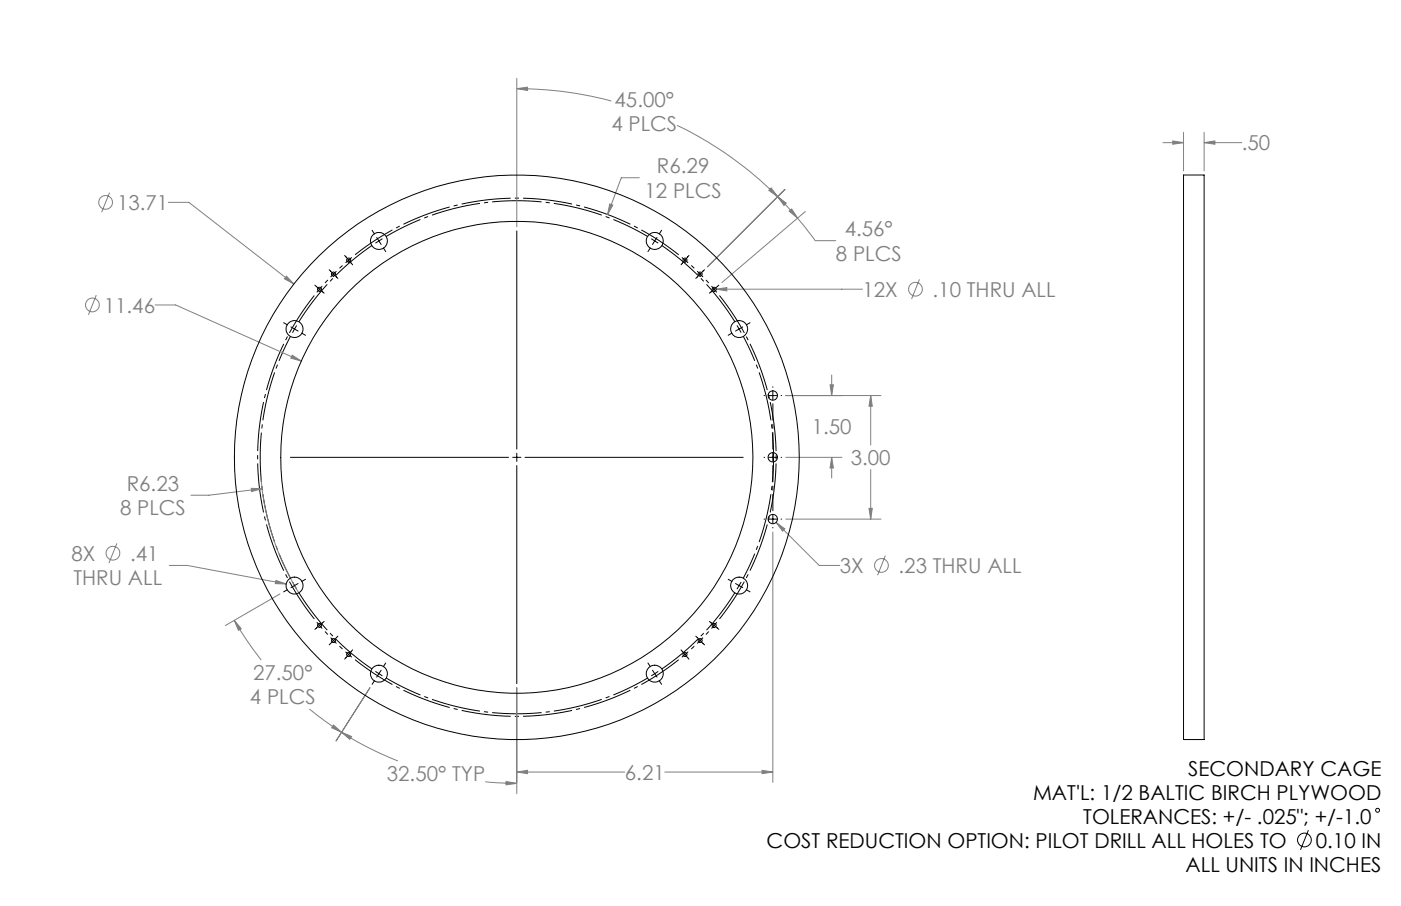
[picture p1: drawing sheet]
<svg xmlns="http://www.w3.org/2000/svg" width="432mm" height="279mm" viewBox="0 0 432 279" stroke-linecap="round" stroke-linejoin="round" font-family="sans-serif">
<g fill="none" stroke="#808080" stroke-width=".31">
<path d="M159.3 27.3l3.3-.4v1zM159.3 27.3a111.8 111.8 0 0 1 29.1 3.9M159.3 24.2v45.8M208.7 38.7a112.8 112.8 0 0 1 31 21.9M33.8 59.4l-2.5 6M197.1 54.8h-5.6l-4.2 11.4M237.7 58l2 2.6-2.7-1.9zM241.9 58.4l-23.9 23.9M358.4 44h6.4M361.5 43.5l3.3 .5-3.3 .5zM364.8 40.8v11.9M371.1 44l3.3-.5v1z"/>
<path d="M371.1 40.8v11.9M371.1 44h11.6M51.9 62.4h6.3l32.4 25.2M187.9 62.9l1 .4-1.6 2.9zM239.7 60.6l2.6 2.1-.7 .7zM239.7 60.6l6.1 6.7M243.2 65.1l.8-.6 1.8 2.8zM245.8 67.3l5.4 6.9h6.4M248.2 65.2l-25.7 21.9M29.7 91l-2.4 6.1M47.8 94.1h6.4l38.7 17.2M88.3 85.2l2.3 2.4-2.9-1.6z"/>
<path d="M220.7 89.2l3.3-.5v1zM220.7 89.2h45.1M283.4 86.1l-2.4 6.1M90.1 109.5l2.8 1.8-3.3-.8zM255.8 118.7h1.1l-.6 3.3zM256.3 115.6v6.4M242.2 122h29.3M268.4 122v15.2M268.4 122l.5 3.3h-1.1zM77.4 150.6l3.4 .1-3.3 .9zM80.4 147.5a80 80 0 0 0 11.7 35.3M80.8 150.7l-16.4 2h-5.6"/>
<path d="M242.2 141h17.3M256.3 141v6.4M256.3 141l.6 3.3h-1.1zM267.8 156.8h1.1l-.5 3.3zM268.4 144.8v15.3M36 167.6l-2.4 6M52.2 174.4h5.5l30.5 5.7M85.1 179l3.1 1.1-3.4-.1zM238.2 164.1v77.2M239.2 161.1l2.7 2-.7 .7zM239.2 161.1l13.3 13.3h6.3M242.2 160.1h29.3"/>
<path d="M272.9 171.3l-2.4 6.1M72.2 191.3l2.1 2.6-.8 .5zM72.2 191.3l3.9 6.3 4.4 5.9M86.3 183.2l-16.8 9.7M95.4 218.7l4.8 3.7 5.1 3.4M114 212.1l-10.4 16.4M159.3 212.1v32.7M102.8 223.6l2.5 2.2-3.1-1.4zM105.3 225.8l3 1.3-.5 .9zM105.3 225.8l7.8 4.5 9.5 4.4M159.3 238.1l3.3-.5v1zM159.3 238.1h33.3"/>
<path d="M204.9 238.1h33.3M234.9 237.6l3.3 .5-3.3 .5zM149.5 241.1l9.8 .5M156 241l3.3 .6-3.3 .4z"/>
<circle cx="32.6" cy="62.4" r="2.13"/>
<circle cx="28.5" cy="94" r="2.11"/>
<circle cx="282.2" cy="89.2" r="2.11"/>
<circle cx="34.8" cy="170.6" r="2.13"/>
<circle cx="271.7" cy="174.4" r="2.12"/>
</g>
<g fill="none" stroke="#000" stroke-width=".31">
<path d="M106.2 78.8l1.3 1.4M108.4 79.4l-.9 .8M114.7 71l.7 1.2M116.1 73.2l.7 1.1M116.8 74.3l.7 1.1M116.8 74.3l-1.1 .7M117.9 73.6l-1.1 .7M118.1 76.4l.8 1.2M159.3 71.2v67.3M200.4 76.4l-.7 1.2M200.7 73.6l1.1 .7M201.8 74.3l-.7 1.1"/>
<path d="M201.8 74.3l1 .7M202.5 73.2l-.7 1.1M203.9 71l-.7 1.2M210.1 79.4l1 .8M212.3 78.8l-1.2 1.4M87.4 99.5l1.2 .7M97 87.9l1.5 1.3M98.5 89.2l-.9 1M98.5 89.2l1.4 1.2M99.3 88.2l-.8 1M101.5 83.2l2.6 2.7M103.7 83.6l-1.8 1.8"/>
<path d="M107.5 80.2l-1 .8M107.5 80.2l1.2 1.5M211.1 80.2l1 .8M211.1 80.2l-1.2 1.5M214.9 83.6l.9 .9M215.8 84.5l-1.3 1.4M215.8 84.5l.9 .9M217.1 83.2l-1.3 1.3M219.3 88.2l.8 1M220.1 89.2l-1.4 1.2M220.1 89.2l.8 1M221.5 87.9l-1.4 1.3"/>
<path d="M231.2 99.5l-1.2 .7M89.7 100.8l2.2 1.3M91.4 100.4l-1.3 2.2M93 102.7l1.2 .7M225.6 102.7l-1.2 .7M227.2 100.4l.6 1.1M227.8 101.5l.6 1.1M227.8 101.5l-1.1 .6M228.9 100.8l-1.1 .7M238.2 119.3v.2M159.3 139.8v2.5M235.5 122h.2"/>
<path d="M236.9 122h2.6M238.2 120.7v2.6M238.2 139.8v2.5M240.7 122h.2M89.5 141h67.2M158 141h2.5M159.3 143.6v67.2M161.8 141h67.3M235.5 141h.2M236.9 141h2.6M238.2 158.8v2.6M240.7 141h.2"/>
<path d="M90.1 179.5l1.3 2.2M91.9 180l-2.2 1.2M94.2 178.6l-1.2 .7M224.4 178.6l1.2 .7M226.7 180l1.1 .6M228.4 179.5l-.6 1.1M235.5 160.1h.2M236.9 160.1h2.6M238.2 162.6v.2M240.7 160.1h.2M88.6 181.9l-1.2 .6M97.6 191.9l.9 1"/>
<path d="M98.5 192.9l.8 .9M98.5 192.9l-1.5 1.2M99.9 191.6l-1.4 1.3M101.9 196.6l1.8 1.8M104.1 196.2l-2.6 2.7M214.5 196.2l1.3 1.3M215.8 197.5l1.3 1.4M215.8 197.5l-.9 .9M216.7 196.6l-.9 .9M218.7 191.6l1.4 1.3M220.1 192.9l1.4 1.2M220.1 192.9l-.8 .9"/>
<path d="M220.9 191.9l-.8 1M227.8 180.6l-.6 1.1M227.8 180.6l1.1 .6M230 181.9l1.2 .6M106.5 201l1 .8M107.5 201.8l.9 .9M107.5 201.8l-1.3 1.5M108.7 200.4l-1.2 1.4M115.4 209.9l-.7 1.1M115.7 207l1.1 .8M116.8 207.8l-.7 1M116.8 207.8l1.1 .6"/>
<path d="M117.5 206.7l-.7 1.1M118.9 204.5l-.8 1.1M199.7 204.5l.7 1.1M201.1 206.7l.7 1.1M201.8 207.8l.7 1M201.8 207.8l-1.1 .6M202.8 207l-1 .8M203.2 209.9l.7 1.1M209.9 200.4l1.2 1.4M211.1 201.8l-1 .9M211.1 201.8l1.2 1.5M212.1 201l-1 .8"/>
<path d="M403.3 256l-2.5 6.1"/>
<circle cx="402" cy="259" r="2.11"/>
<circle cx="424.6" cy="249.9" r=".61"/>
</g>
<path d="M114.7 75.7a79.1 79.1 0 0 0-22.6 23.6M226.5 99.3a79.1 79.1 0 0 0-22.6-23.6M92.1 182.7a79.1 79.1 0 0 0 22.6 23.6M203.9 206.3a79.1 79.1 0 0 0 22.6-23.6" fill="none" stroke="#000" stroke-width=".31" stroke-dasharray="15.2 1.3 1.3 1.3" stroke-dashoffset=".7" stroke-linecap="butt"/>
<path d="M89.6 103.7a79.1 79.1 0 0 0 0 74.6M229.1 178.3a79.1 79.1 0 0 0 0-74.6" fill="none" stroke="#000" stroke-width=".31" stroke-dasharray="15.2 1.3 1.3 1.3" stroke-dashoffset="6.8" stroke-linecap="butt"/>
<path d="M199.7 73a79.1 79.1 0 0 0-80.7 0M119 209.1a79.1 79.1 0 0 0 80.7 0" fill="none" stroke="#000" stroke-width=".31" stroke-dasharray="15.2 1.3 1.3 1.3" stroke-dashoffset="3.4" stroke-linecap="butt"/>
<path d="M101 86.3l-.8 1M105.6 81.9l-1 .8M214 82.7l-1-.8M218.4 87.3l-.8-1M100.2 194.7l.8 1M104.6 199.3l1 .8M217.6 195.7l.8-1M213 200.1l1-.8" fill="none" stroke="#000" stroke-width=".31" stroke-dasharray="15.2 1.3 1.3 1.3" stroke-linecap="butt"/>
<path d="M209.2 78.6a79.9 79.9 0 0 0-99.8 0M96.9 91.1a79.9 79.9 0 0 0 0 99.8M221.7 190.9a79.9 79.9 0 0 0 0-99.8M109.4 203.4a79.9 79.9 0 0 0 99.8 0" fill="none" stroke="#000" stroke-width=".31" stroke-dasharray="15.2 1.3 1.3 1.3" stroke-dashoffset="1.4" stroke-linecap="butt"/>
<path d="M238.2 138.5v-14M238.2 157.5v-14" fill="none" stroke="#000" stroke-width=".31" stroke-dasharray="15.2 1.3 1.3 1.3" stroke-dashoffset="10.2"/>
<path d="M72.2 191.3l2.1 2.6-.8 .5zM102.8 223.6l2.5 2.2-3.1-1.4zM105.3 225.8l3 1.3-.5 .9zM156 241l3.3 .6-3.3 .4zM268.4 122l.5 3.3h-1.1zM267.8 156.8h1.1l-.5 3.3zM256.3 141l.6 3.3h-1.1zM255.8 118.7h1.1l-.6 3.3zM77.4 150.6l.1 1 3.3-.9zM187.9 62.9l-.6 3.3 1.6-2.9zM237.7 58l2 2.6-2.7-1.9zM159.3 27.3l3.3-.4v1zM85.1 179l-.3 1 3.4 .1zM220.7 89.2l3.3 .5v-1zM90.1 109.5l-.5 1 3.3 .8zM88.3 85.2l-.6 .8 2.9 1.6zM239.2 161.1l2 2.7 .7-.7zM234.9 237.6l3.3 .5-3.3 .5zM159.3 238.1l3.3-.5v1zM243.2 65.1l.8-.6 1.8 2.8zM239.7 60.6l2.6 2.1-.7 .7zM371.1 44l3.3-.5v1zM361.5 43.5l3.3 .5-3.3 .5z" fill="#808080"/>
<g fill="none" stroke="#000" stroke-width=".31">
<path d="M364.8 54h6.3v174.1h-6.3z"/>
<circle cx="116.8" cy="74.3" r="2.62"/>
<circle cx="201.8" cy="74.3" r="2.62"/>
<circle cx="98.5" cy="89.2" r=".62"/>
<circle cx="102.8" cy="84.5" r=".63"/>
<circle cx="107.4" cy="80.2" r=".62"/>
<circle cx="211.1" cy="80.2" r=".62"/>
<circle cx="215.8" cy="84.5" r=".63"/>
<circle cx="220.1" cy="89.2" r=".62"/>
<circle cx="90.8" cy="101.5" r="2.62"/>
<circle cx="227.8" cy="101.5" r="2.62"/>
<circle cx="238.2" cy="122" r="1.44"/>
<circle cx="159.3" cy="141" r="87"/>
<circle cx="159.3" cy="141" r="72.8"/>
<circle cx="238.2" cy="141" r="1.44"/>
<circle cx="238.2" cy="160.1" r="1.44"/>
<circle cx="90.8" cy="180.6" r="2.62"/>
<circle cx="98.5" cy="192.9" r=".63"/>
<circle cx="102.8" cy="197.5" r=".63"/>
<circle cx="215.8" cy="197.5" r=".63"/>
<circle cx="220.1" cy="192.9" r=".63"/>
<circle cx="227.8" cy="180.6" r="2.62"/>
<circle cx="107.4" cy="201.8" r=".62"/>
<circle cx="116.8" cy="207.8" r="2.62"/>
<circle cx="201.8" cy="207.8" r="2.62"/>
<circle cx="211.1" cy="201.8" r=".62"/>
</g>
<g font-size="6.3" fill="#808080">
<text x="189.4" y="33">45.00°</text>
<text x="188.4" y="40.5">4 PLCS</text>
<text x="382.7" y="46.4">.50</text>
<text x="202.5" y="53.4">R6.29</text>
<text x="36.1" y="64.8">13.71</text>
<text x="198.7" y="61">12 PLCS</text>
<text x="260.3" y="72.8">4.56°</text>
<text x="257.6" y="80.4">8 PLCS</text>
<text x="265.8" y="91.6">12X</text>
<text x="287.4" y="91.6">.10 THRU ALL</text>
<text x="32" y="96.4">11.46</text>
<text x="250.2" y="133.9">1.50</text>
<text x="262.2" y="143.4">3.00</text>
<text x="39.1" y="151.3">R6.23</text>
<text x="37" y="158.9">8 PLCS</text>
<text x="22" y="173">8X</text>
<text x="40.1" y="173">.41</text>
<text x="258.9" y="176.8">3X</text>
<text x="276.9" y="176.8">.23 THRU ALL</text>
<text x="22.6" y="180.6">THRU ALL</text>
<text x="78" y="209.7">27.50°</text>
<text x="77" y="217.2">4 PLCS</text>
<text x="119.2" y="240.8">32.50° TYP</text>
<text x="192.6" y="240.5">6.21</text>
</g>
<g font-size="6.3">
<text x="366.2" y="239.4">SECONDARY CAGE</text>
<text x="318.4" y="246.7">MAT'L: 1/2 BALTIC BIRCH PLYWOOD</text>
<text x="333.9" y="254.1">TOLERANCES: +/- .025&quot;; +/-1.0</text>
<text x="236.3" y="261.4">COST REDUCTION OPTION: PILOT DRILL ALL HOLES TO</text>
<text x="405.5" y="261.4">0.10 IN</text>
<text x="365.4" y="268.8">ALL UNITS IN INCHES</text>
</g>
</svg>
